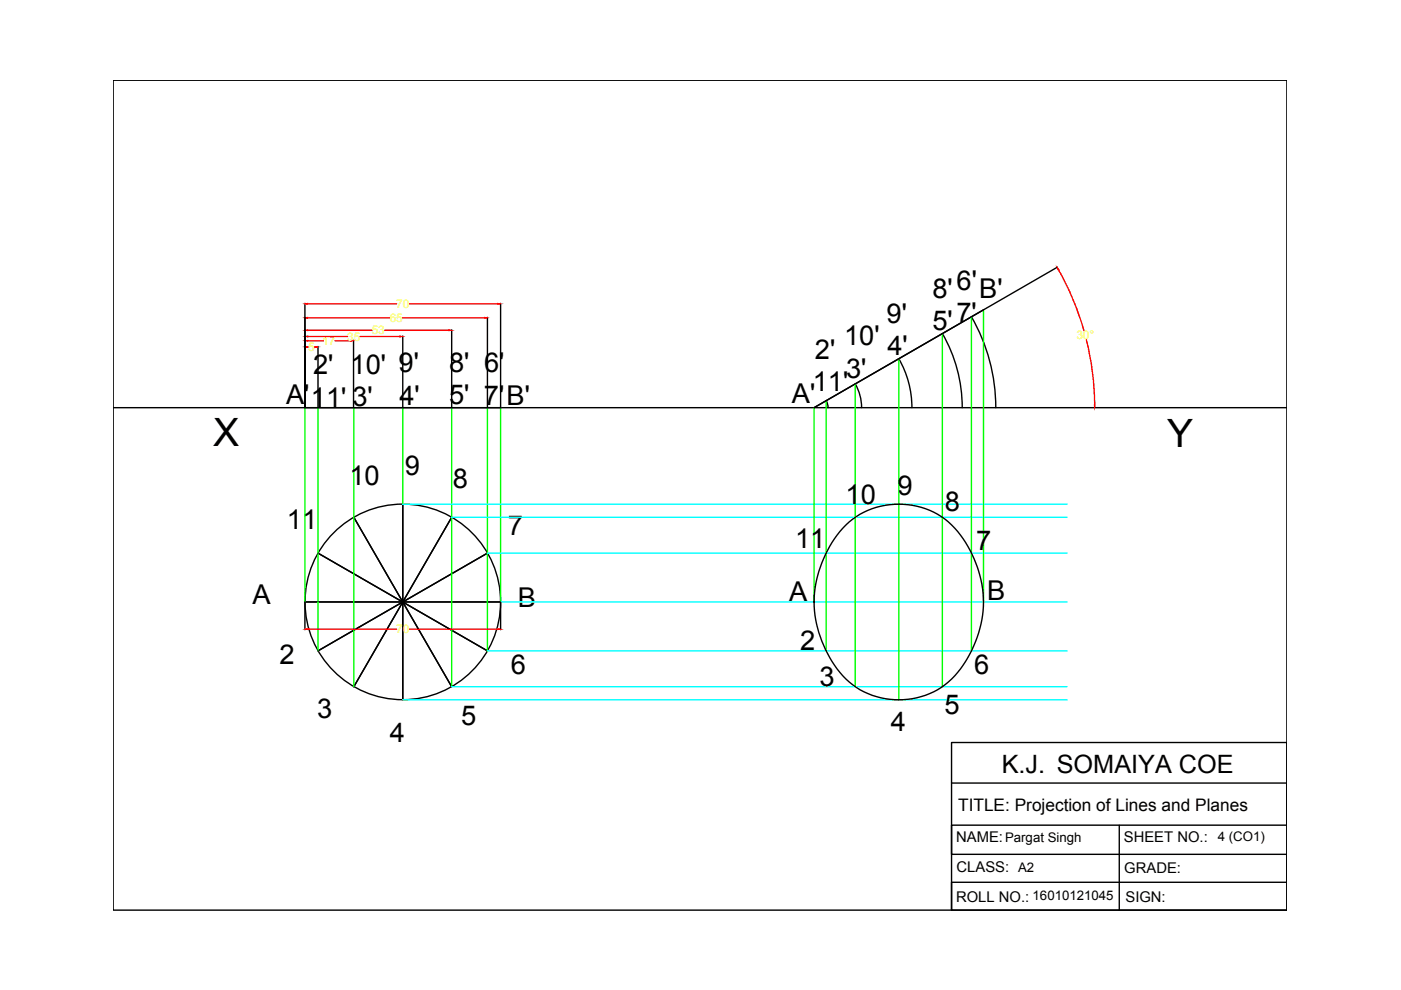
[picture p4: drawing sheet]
<svg xmlns="http://www.w3.org/2000/svg" width="297mm" height="210mm" viewBox="0 0 297 210" stroke-linecap="round" stroke-linejoin="round" font-family="sans-serif">
<!-- layer: 0 -->
<g fill="none" stroke="#000" stroke-width=".3">
<path d="M24 17h248.8v176h-248.8zM224.2 56.6l-15.6 9.1M64.7 64.3v22.1M67.4 73.5v12.9M75 72.2v14M85.4 71.2v15.2M95.8 69.9v16.5M103.3 67.3v19.1M106.1 64.3v22.1M190.6 76.1a20.7 20.7 0 0 1 2.7 10.3M199.8 70.7a31.4 31.4 0 0 1 4.2 15.7M206 67.2a38.5 38.5 0 0 1 5.1 19.2"/>
<path d="M208.5 65.7l-35.9 20.7M24 86.4h248.8M175.2 85l.4 1.4M181.3 81.4l.7 1.4 .4 1.4 .3 2.2M67.4 117.3l35.9 20.7M75 109.7l20.8 35.9M85.4 106.9v41.5M95.8 109.7l-20.8 35.9M103.3 117.3l-35.9 20.7M179.3 111.3a16.5 16.5 0 0 1 26.4 5.4 22.9 22.9 0 0 1-6.1 29 16.5 16.5 0 0 1-24.1-7.2 22.6 22.6 0 0 1 .9-23.5l1.7-2.3zM64.7 127.6h41.4M64.7 127.7v5.8"/>
<path d="M106.1 127.7v5.8M201.7 157.4h71.1v35.6h-71.1zM201.7 166h71.1v9h-71.1v6.1h71.1v6h-71.1v5.9M237.3 175v18"/>
<circle cx="85.4" cy="127.6" r="20.7"/>
</g>
<g fill="none" stroke="#0f0" stroke-width=".3">
<path d="M190.6 76.1v72.3M199.8 70.7v74.9M206 67.2v70.8M208.5 65.7v61.9M64.7 86.4v41.2M67.4 86.4v51.6M75 86.4v59.2M85.4 86.4v20.5M95.8 86.4v59.2M103.3 86.4v51.6M106.1 86.4v41.2M172.6 86.4v41.2"/>
<path d="M175.2 85v53M181.3 81.4v64.2"/>
</g>
<g fill="none" stroke="#f00" stroke-width=".3">
<path d="M224.4 57.2a59.5 59.5 0 0 1 5.4 12.9M65.2 73.6h.2M65.2 72.3h3.4M65.2 71.3h8.5M65.2 70h13.7M65.2 67.4h17.5M65.2 64.4h18.9M66.7 73.6h.1M71 72.3h3.4M76.4 71.3h8.4M81.5 70h13.7M85.3 67.4h17.5"/>
<path d="M86.7 64.4h18.8M230.3 72a59.5 59.5 0 0 1 1.8 13.8M65.2 133.4h18.9M86.7 133.4h18.8"/>
</g>
<g fill="#f00" stroke="#f00" stroke-width=".21">
<path d="M64.7 73.6l.5-.1v.2z"/>
<path d="M66.8 73.5l.6 .1-.6 .1z"/>
<path d="M64.7 72.3l.5-.1v.2z"/>
<path d="M74.4 72.2l.6 .1-.6 .1z"/>
<path d="M64.7 71.3l.5-.1v.3z"/>
<path d="M84.8 71.2l.6 .1-.6 .2z"/>
<path d="M64.7 70l.5-.1v.2z"/>
<path d="M95.2 69.9l.6 .1-.6 .1z"/>
<path d="M64.7 67.4l.5-.1v.2z"/>
<path d="M102.8 67.3l.5 .1-.5 .1z"/>
<path d="M64.7 64.4l.5-.1v.2z"/>
<path d="M105.5 64.3l.6 .1-.6 .1z"/>
<path d="M64.7 133.4l.5-.1v.2z"/>
<path d="M105.5 133.3l.6 .1-.6 .1z"/>
<path d="M232 85.8h.2l-.1 .6z"/>
<path d="M224.1 56.7l.4 .5h-.2z"/>
</g>
<path d="M85.4 106.9h140.8M95.8 109.7h130.4M103.3 117.3h122.9M103.3 138h122.9M106.1 127.6h120.1M85.4 148.4h140.8M95.8 145.6h130.4" fill="none" stroke="#0ff" stroke-width=".3"/>
<g font-size="8.3">
<text x="45.2" y="94.6">X</text>
<text x="247.5" y="94.7">Y</text>
</g>
<g font-size="5.8">
<text x="197.7" y="63.1">8'</text>
<text x="202.8" y="61.4">6'</text>
<text x="207.6" y="63.2">B'</text>
<text x="188" y="68.4">9'</text>
<text x="197.7" y="70">5'</text>
<text x="202.8" y="68.3">7'</text>
<text x="172.8" y="76.1">2'</text>
<text x="179" y="73.1">10'</text>
<text x="188.2" y="75.3">4'</text>
<text x="66.4" y="79.3">2' 10' 9'</text>
<text x="95.2" y="78.9">8' 6'</text>
<text x="172.3" y="83">11'</text>
<text x="179.4" y="80.1">3'</text>
<text x="60.6" y="85.8">A'</text>
<text x="65.9" y="86.2">11' 3'</text>
<text x="84.7" y="85.8">4'</text>
<text x="95.2" y="85.8">5' 7'</text>
<text x="107.4" y="85.9">B'</text>
<text x="167.9" y="85.4">A'</text>
<text x="85.8" y="100.8">9</text>
<text x="74.1" y="102.9">10</text>
<text x="96" y="103.5">8</text>
<text x="179.3" y="106.8">10</text>
<text x="190.3" y="105">9</text>
<text x="60.8" y="112.2">11</text>
<text x="107.6" y="113.5">7</text>
<text x="200.3" y="108.2">8</text>
<text x="168.6" y="116.2">11</text>
<text x="207" y="116.7">7</text>
<text x="53.6" y="128.1">A</text>
<text x="109.8" y="128.8">B</text>
<text x="167.3" y="127.3">A</text>
<text x="209.3" y="127.3">B</text>
<text x="169.6" y="137.8">2</text>
<text x="59.3" y="140.7">2</text>
<text x="108.3" y="142.8">6</text>
<text x="206.6" y="142.8">6</text>
<text x="173.7" y="145.5">3</text>
<text x="67.3" y="152.2">3</text>
<text x="97.8" y="153.7">5</text>
<text x="188.9" y="155.1">4</text>
<text x="200.2" y="151.3">5</text>
<text x="82.7" y="157.2">4</text>
</g>
<text font-size="5.4" x="212.4" y="163.8">K.J. SOMAIYA COE</text>
<text font-size="3.7" x="203.1" y="172">TITLE: Projection of Lines and Planes</text>
<g font-size="3.1">
<text x="202.7" y="178.6">NAME:Pargat Singh</text>
<text x="238.3" y="178.6">SHEET NO.:</text>
<text x="202.8" y="184.8">CLASS: A2</text>
<text x="238.4" y="185.1">GRADE:</text>
<text x="202.7" y="191.1">ROLL NO.: 16010121045</text>
<text x="238.6" y="191.1">SIGN:</text>
</g>
<text font-size="2.8" x="258.2" y="178.3">4 (CO1)</text>
<g font-size="2.5" fill="#ff0">
<text x="84" y="65.3">70</text>
<text x="78.8" y="70.9">53</text>
<text x="82.6" y="68.3">65</text>
<text x="228.2" y="71.9">30°</text>
<text x="65.3" y="74.5">5</text>
<text x="68.3" y="73.1">17</text>
<text x="73.6" y="72.2">35</text>
<text x="84" y="134.3">70</text>
</g>
</svg>
